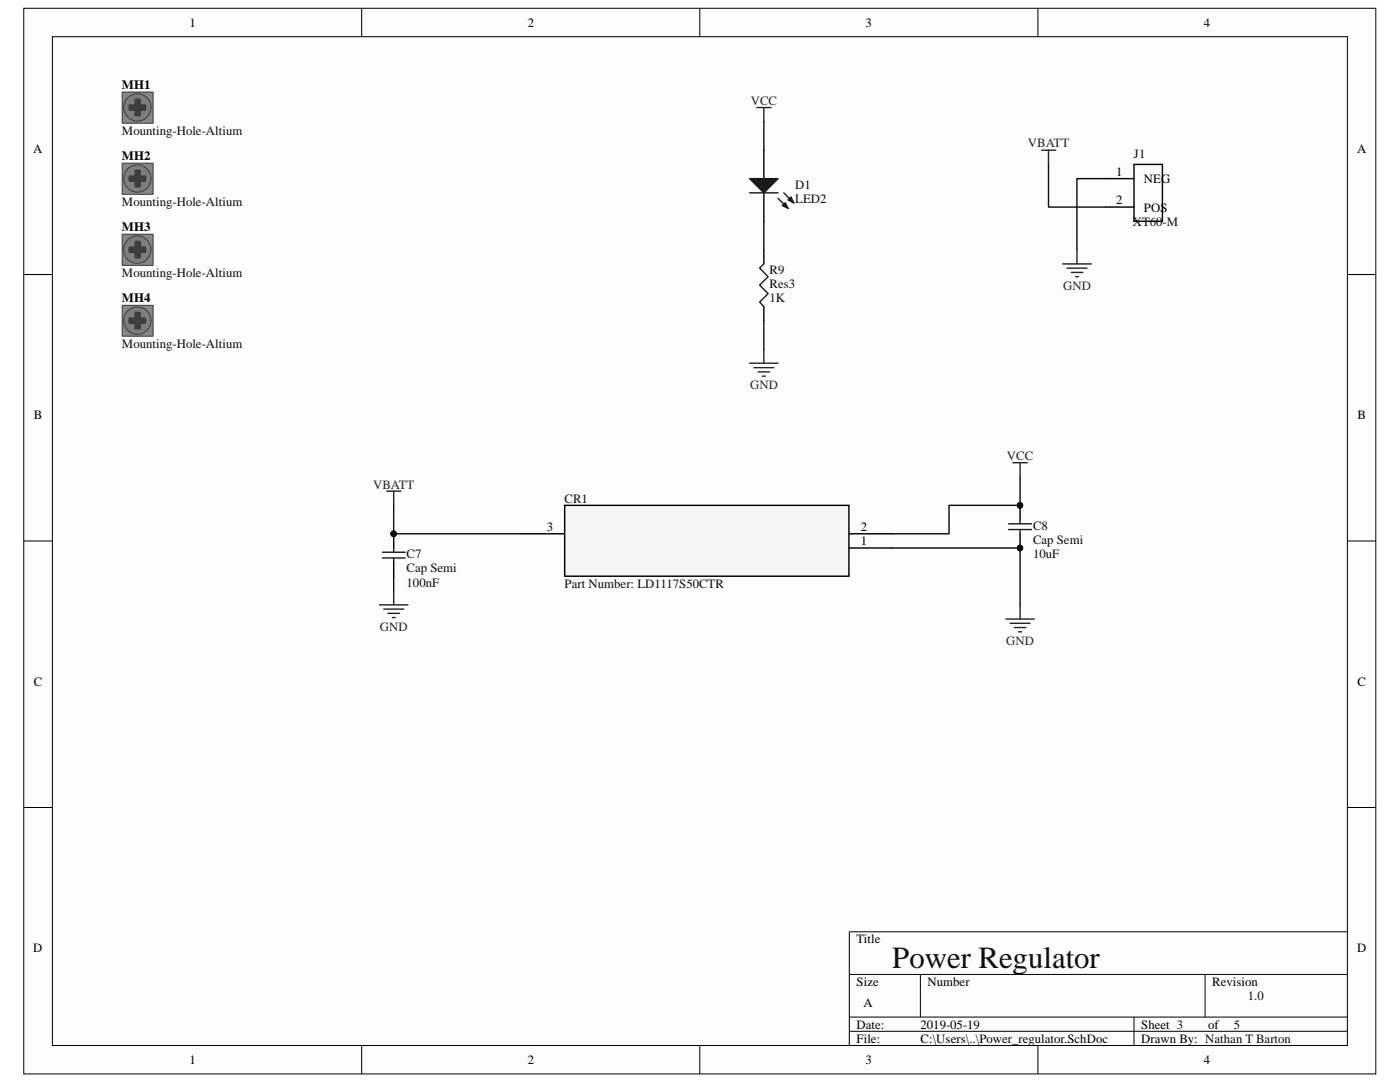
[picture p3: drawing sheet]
<svg xmlns="http://www.w3.org/2000/svg" width="279mm" height="216mm" viewBox="0 0 279 216" stroke-linecap="round" stroke-linejoin="round" font-family="sans-serif">
<path d="M4.8 1.7h269.8v212.6h-269.8z" fill="#fcfcfc"/>
<path d="M4.7 1.7h269.9v212.6h-269.9z" fill="none" stroke="#000" stroke-width=".2"/>
<path d="M10.5 7.4h258.4v201.2h-258.4z" fill="#fcfcfc"/>
<g fill="none" stroke="#000" stroke-width=".2">
<path d="M10.5 7.3h258.4v201.3h-258.4zM72.2 1.6v5.7M139.7 1.6v5.7M207.1 1.6v5.7M4.7 54.8h5.7M268.9 54.8h5.7M4.7 107.9h5.7M268.9 107.9h5.7M4.7 161.1h5.7M268.9 161.1h5.7M169.5 194.4h99.4M183.7 194.4v8.5"/>
<path d="M240.5 194.4v8.5M268.9 185.9h-99.4v22.7M72.2 208.6v5.7M139.7 208.6v5.7M169.5 202.9h99.4M169.5 205.8h99.4M207.1 208.6v5.7M226.3 202.9v5.7"/>
</g>
<path d="M220.6 35.6h5.7M226.3 32.8h5.7v11.4h-5.7zM220.6 41.3h5.7M104.1 106.5h8.6M169.5 106.5h8.5M169.5 109.3h8.5" fill="none" stroke="#000" stroke-width=".28"/>
<path d="M207.9 30h2.8M209.3 30v2.8M212.1 52.7h5.7M212.9 53.5h4M213.8 54.4h2.3M214.7 55.2h.5M214.9 49.8v2.9" fill="none" stroke="#262626" stroke-width=".28"/>
<path d="M112.7 100.8h56.7v14.2h-56.7z" fill-rule="evenodd" fill="#f5f5f5"/>
<path d="M78.6 106.5v2.8M78.6 112.2v2.8M112.7 100.8h56.7v14.2h-56.7z" fill="none" stroke="#000" stroke-width=".28"/>
<path d="M77.2 98h2.8M78.6 98v2.8" fill="none" stroke="#262626" stroke-width=".28"/>
<circle cx="78.5" cy="106.5" r=".53" fill="#0e0e0e"/>
<circle cx="78.5" cy="106.5" r=".53" fill="none" stroke="#0e0e0e" stroke-width=".2"/>
<path d="M76.3 110.2h4.6M76.3 111.3h4.6M78.6 109.3v.9M78.6 111.3v.9" fill="none" stroke="#1c1c1c" stroke-width=".28"/>
<circle cx="78.5" cy="106.5" r=".53" fill="#0e0e0e"/>
<circle cx="78.5" cy="106.5" r=".53" fill="none" stroke="#0e0e0e" stroke-width=".2"/>
<path d="M202.1 92.3h2.9M203.6 92.3v2.9M78.6 117.9v2.8M75.7 120.7h5.7M76.6 121.5h4M77.4 122.4h2.3M78.3 123.2h.6" fill="none" stroke="#262626" stroke-width=".28"/>
<path d="M203.6 106.5v2.8" fill="none" stroke="#000" stroke-width=".28"/>
<circle cx="203.5" cy="109.3" r=".54" fill="#0e0e0e"/>
<circle cx="203.5" cy="109.3" r=".54" fill="none" stroke="#0e0e0e" stroke-width=".2"/>
<path d="M203.6 100.8v2.9" fill="none" stroke="#000" stroke-width=".28"/>
<circle cx="203.5" cy="100.8" r=".54" fill="#0e0e0e"/>
<circle cx="203.5" cy="100.8" r=".54" fill="none" stroke="#0e0e0e" stroke-width=".2"/>
<path d="M201.3 104.5h4.6M201.3 105.7h4.6M203.6 103.7v.8M203.6 105.7v.8" fill="none" stroke="#1c1c1c" stroke-width=".28"/>
<circle cx="203.5" cy="109.3" r=".54" fill="#0e0e0e"/>
<circle cx="203.5" cy="109.3" r=".54" fill="none" stroke="#0e0e0e" stroke-width=".2"/>
<circle cx="203.5" cy="100.8" r=".54" fill="#0e0e0e"/>
<circle cx="203.5" cy="100.8" r=".54" fill="none" stroke="#0e0e0e" stroke-width=".2"/>
<path d="M200.7 123.5h5.7M201.6 124.4h4M202.4 125.2h2.3M203.3 126.1h.6M203.6 120.7v2.8" fill="none" stroke="#262626" stroke-width=".28"/>
<path d="M24.4 18.4h6.2v6.2h-6.2z" fill="#848484"/>
<path d="M24.4 18.4h6.2v6.2h-6.2z" fill="none" stroke="#3e3e3e" stroke-width=".2"/>
<g fill="none" stroke="#7c7c7c" stroke-width="1.4">
<circle cx="27.4" cy="21.4" r=".65"/>
<circle cx="27.4" cy="21.4" r="2"/>
</g>
<path d="M25.5 21h3.9v1h-3.9z" fill="#3e3e3e"/>
<path d="M25.5 20.9h3.9v1.1h-3.9z" fill="none" stroke="#3e3e3e" stroke-width=".2"/>
<path d="M27 19.6h1v3.9h-1z" fill="#3e3e3e"/>
<g fill="none" stroke="#3e3e3e" stroke-width=".2">
<path d="M26.9 19.5h1.1v4h-1.1z"/>
<circle cx="27.4" cy="21.4" r="2.73"/>
</g>
<circle cx="27.4" cy="21.4" r="2.22" fill="none" stroke="#7c7c7c" stroke-width=".85"/>
<path d="M24.4 32.6h6.2v6.2h-6.2z" fill="#848484"/>
<path d="M24.4 32.6h6.2v6.2h-6.2z" fill="none" stroke="#3e3e3e" stroke-width=".2"/>
<g fill="none" stroke="#7c7c7c" stroke-width="1.4">
<circle cx="27.4" cy="35.6" r=".65"/>
<circle cx="27.4" cy="35.6" r="2"/>
</g>
<path d="M25.5 35.1h3.9v1.1h-3.9z" fill="#3e3e3e"/>
<path d="M25.5 35.1h3.9v1.1h-3.9z" fill="none" stroke="#3e3e3e" stroke-width=".2"/>
<path d="M27 33.7h1v3.9h-1z" fill="#3e3e3e"/>
<g fill="none" stroke="#3e3e3e" stroke-width=".2">
<path d="M26.9 33.7h1.1v3.9h-1.1z"/>
<circle cx="27.4" cy="35.6" r="2.73"/>
</g>
<circle cx="27.4" cy="35.6" r="2.22" fill="none" stroke="#7c7c7c" stroke-width=".85"/>
<path d="M24.4 46.8h6.2v6.2h-6.2z" fill="#848484"/>
<path d="M24.4 46.7h6.2v6.3h-6.2z" fill="none" stroke="#3e3e3e" stroke-width=".2"/>
<g fill="none" stroke="#7c7c7c" stroke-width="1.4">
<circle cx="27.4" cy="49.8" r=".65"/>
<circle cx="27.4" cy="49.8" r="1.99"/>
</g>
<path d="M25.5 49.3h3.9v1.1h-3.9z" fill="#3e3e3e"/>
<path d="M25.5 49.3h3.9v1.1h-3.9z" fill="none" stroke="#3e3e3e" stroke-width=".2"/>
<path d="M27 47.9h1v3.9h-1z" fill="#3e3e3e"/>
<g fill="none" stroke="#3e3e3e" stroke-width=".2">
<path d="M26.9 47.9h1.1v3.9h-1.1z"/>
<circle cx="27.4" cy="49.8" r="2.73"/>
</g>
<circle cx="27.4" cy="49.8" r="2.22" fill="none" stroke="#7c7c7c" stroke-width=".85"/>
<path d="M24.4 61h6.2v6.1h-6.2z" fill="#848484"/>
<path d="M24.4 60.9h6.2v6.2h-6.2z" fill="none" stroke="#3e3e3e" stroke-width=".2"/>
<g fill="none" stroke="#7c7c7c" stroke-width="1.4">
<circle cx="27.4" cy="64" r=".66"/>
<circle cx="27.4" cy="64" r="1.99"/>
</g>
<path d="M25.5 63.5h3.9v1.1h-3.9z" fill="#3e3e3e"/>
<path d="M25.5 63.5h3.9v1.1h-3.9z" fill="none" stroke="#3e3e3e" stroke-width=".2"/>
<path d="M27 62.1h1v3.9h-1z" fill="#3e3e3e"/>
<g fill="none" stroke="#3e3e3e" stroke-width=".2">
<path d="M26.9 62.1h1.1v3.9h-1.1z"/>
<circle cx="27.4" cy="64" r="2.73"/>
</g>
<circle cx="27.4" cy="64" r="2.22" fill="none" stroke="#7c7c7c" stroke-width=".85"/>
<path d="M152.4 49.8v2.9M152.4 61.2v2.8" fill="none" stroke="#000" stroke-width=".28"/>
<path d="M152.4 52.7l-.8 .8 1.7 1.7-1.7 1.7 1.7 1.7-1.7 1.7 .8 .9" fill="none" stroke="#1c1c1c" stroke-width=".28"/>
<path d="M151 21.5h2.9M152.4 21.5v2.8M149.6 72.5h5.7M150.5 73.4h3.9M151.3 74.2h2.3M152.1 75.1h.6M152.4 69.6v2.9" fill="none" stroke="#262626" stroke-width=".28"/>
<path d="M209.3 32.8v8.5h11.3M220.6 35.6h-5.7v14.2M78.6 100.8v5.7h25.5M78.6 115v2.9" fill="none" stroke="#0e0e0e" stroke-width=".28"/>
<circle cx="78.5" cy="106.5" r=".53" fill="#0e0e0e"/>
<circle cx="78.5" cy="106.5" r=".53" fill="none" stroke="#0e0e0e" stroke-width=".2"/>
<path d="M178 109.3h25.6v11.4" fill="none" stroke="#0e0e0e" stroke-width=".28"/>
<circle cx="203.5" cy="109.3" r=".54" fill="#0e0e0e"/>
<circle cx="203.5" cy="109.3" r=".54" fill="none" stroke="#0e0e0e" stroke-width=".2"/>
<path d="M203.6 95.2v5.6h-14.2v5.7h-11.4" fill="none" stroke="#0e0e0e" stroke-width=".28"/>
<circle cx="203.5" cy="100.8" r=".54" fill="#0e0e0e"/>
<circle cx="203.5" cy="100.8" r=".54" fill="none" stroke="#0e0e0e" stroke-width=".2"/>
<path d="M152.4 24.3v5.7M152.4 44.2v5.6M152.4 64v5.6" fill="none" stroke="#0e0e0e" stroke-width=".28"/>
<path d="M152.4 30v5.6M152.4 38.5v5.7" fill="none" stroke="#000" stroke-width=".28"/>
<path d="M149.6 35.6h5.7l-2.9 2.9z" fill="#1c1c1c"/>
<path d="M149.6 35.6h5.7l-2.9 2.9zM155.3 39.6l2 2M156.4 38.5l2 2" fill="none" stroke="#1c1c1c" stroke-width=".28"/>
<path d="M156.1 41l.6-.5 .6 1.1z" fill="#1c1c1c"/>
<path d="M156.1 41l.6-.5 .6 1.1z" fill="none" stroke="#1c1c1c" stroke-width=".28"/>
<path d="M157.3 39.9l.6-.6 .5 1.2z" fill="#1c1c1c"/>
<path d="M149.6 38.5h5.7M157.3 39.9l.6-.6 .5 1.2z" fill="none" stroke="#1c1c1c" stroke-width=".28"/>
<text font-size="6.1" fill="#0e0e0e" x="178.1" y="193.1">Power Regulator</text>
<g font-size="2.5">
<text x="37.8" y="5.3">1</text>
<text x="105.3" y="5.3">2</text>
<text x="172.8" y="5.3">3</text>
<text x="240.2" y="5.3">4</text>
<text x="24.3" y="17.8">MH1</text>
<text x="6.6" y="30.5">A</text>
<text x="24.3" y="32">MH2</text>
<text x="222.8" y="35.1">1</text>
<text x="270.8" y="30.5">A</text>
<text x="222.8" y="40.8">2</text>
<text x="228.3" y="36.5">NEG</text>
<text x="24.3" y="46.1">MH3</text>
<text x="228.3" y="42.2">POS</text>
<text x="24.3" y="60.3">MH4</text>
<text x="6.7" y="83.7">B</text>
<text x="270.9" y="83.7">B</text>
<text x="109.1" y="106">3</text>
<text x="171.8" y="106">2</text>
<text x="171.8" y="108.8">1</text>
<text x="6.7" y="136.8">C</text>
<text x="270.9" y="136.8">C</text>
<text x="6.6" y="190">D</text>
<text x="170.9" y="188.2">Title</text>
<text x="270.8" y="190">D</text>
<text x="170.9" y="196.7">Size</text>
<text x="185.1" y="196.7">Number</text>
<text x="241.9" y="196.7">Revision</text>
<text x="172.3" y="201">A</text>
<text x="170.9" y="205.2">Date:</text>
<text x="170.9" y="208.1">File:</text>
<text x="183.7" y="208.1">C:\Users\..\Power_regulator.SchDoc</text>
<text x="183.7" y="205.2">2019-05-19</text>
<text x="227.8" y="205.2">Sheet 3</text>
<text x="227.8" y="208.1">Drawn By: Nathan T Barton</text>
<text x="241.1" y="205.2">of</text>
<text x="37.8" y="212.3">1</text>
<text x="105.3" y="212.3">2</text>
<text x="172.8" y="212.3">3</text>
<text x="240.2" y="212.3">4</text>
</g>
<g font-size="2.5" fill="#262626">
<text x="149.8" y="20.9">VCC</text>
<text x="205.1" y="29.4">VBATT</text>
<text x="212.2" y="57.8">GND</text>
<text x="149.7" y="77.6">GND</text>
<text x="201" y="91.8">VCC</text>
<text x="74.5" y="97.5">VBATT</text>
<text x="75.8" y="125.8">GND</text>
<text x="200.8" y="128.7">GND</text>
</g>
<g font-size="2.5" fill="#0e0e0e">
<text x="24.3" y="26.9">Mounting-Hole-Altium</text>
<text x="226.3" y="31.5">J1</text>
<text x="24.3" y="41.1">Mounting-Hole-Altium</text>
<text x="158.7" y="37.6">D1</text>
<text x="158.7" y="40.5">LED2</text>
<text x="226.1" y="45">XT60-M</text>
<text x="24.3" y="55.2">Mounting-Hole-Altium</text>
<text x="153.6" y="54.7">R9</text>
<text x="153.6" y="57.5">Res3</text>
<text x="153.6" y="60.3">1K</text>
<text x="24.3" y="69.4">Mounting-Hole-Altium</text>
<text x="112.7" y="100.3">CR1</text>
<text x="206.2" y="105.7">C8</text>
<text x="81.2" y="111.4">C7</text>
<text x="206.2" y="111.4">10uF</text>
<text x="206.2" y="108.5">Cap Semi</text>
<text x="81.2" y="117.1">100nF</text>
<text x="81.2" y="114.2">Cap Semi</text>
<text x="112.7" y="117.3">Part Number: LD1117S50CTR</text>
<text x="249" y="199.6">1.0</text>
<text x="246.2" y="205.2">5</text>
</g>
</svg>
